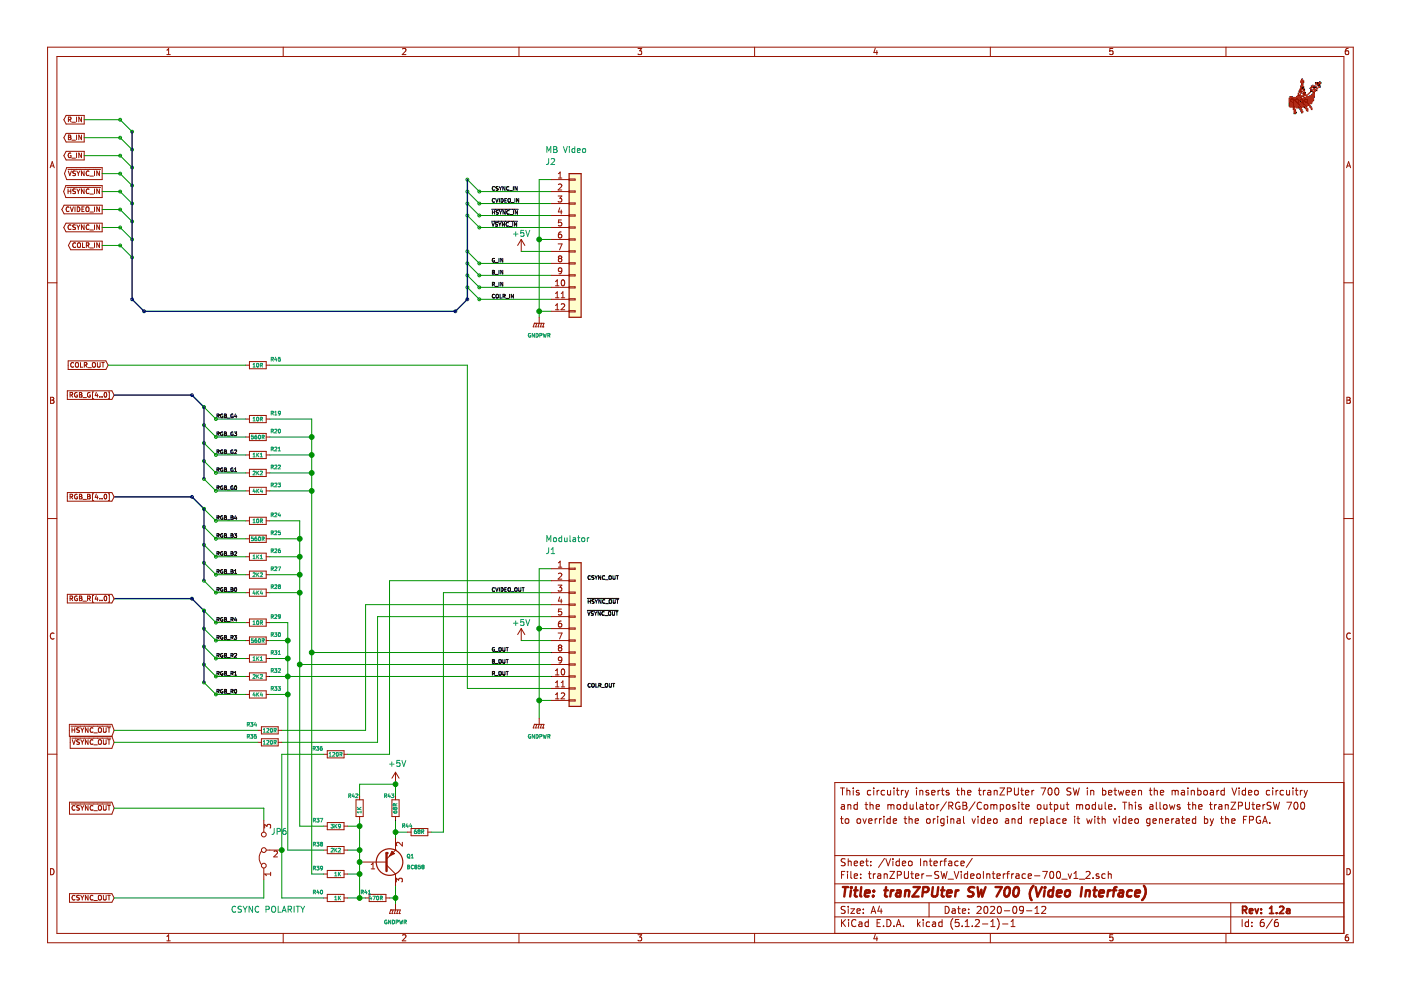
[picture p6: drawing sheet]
EESchema Schematic File Version 4
LIBS:tranZPUter-SW-700_v1_2-cache
EELAYER 29 0
EELAYER END
$Descr A4 11693 8268
encoding utf-8
Sheet 6 6
Title "tranZPUter SW 700 (Video Interface)"
Date "2020-09-12"
Rev "1.2a"
Comp ""
Comment1 ""
Comment2 "to override the original video and replace it with video generated by the FPGA."
Comment3 "and the modulator/RGB/Composite output module. This allows the tranZPUterSW 700"
Comment4 "This circuitry inserts the tranZPUter 700 SW in between the mainboard Video circuitry"
$EndDescr
Wire Wire Line
	4600 4750 4500 4750
Wire Wire Line
	4500 5250 4600 5250
Wire Wire Line
	4500 5250 4500 5850
Wire Wire Line
	4500 5850 4600 5850
Connection ~ 4500 5250
Wire Wire Line
	3900 5750 4600 5750
Text Label 4900 4850 0    31   ~ 0
CSYNC_OUT
$Comp
L power:+5V #PWR?
U 1 1
P 4350 5350
AR Path="/5FE5EB0D" Ref="#PWR?"  Part="1" 
AR Path="/64B13D23/64B16B2E/5FE5EB0D" Ref="#PWR?"  Part="1" 
AR Path="/6D0E6B67/5FE5EB0D" Ref="#PWR?"  Part="1" 
AR Path="/5FDC6CCC/5FE5EB0D" Ref="#PWR0129"  Part="1" 
AR Path="/60123EAA/5FE5EB0D" Ref="#PWR?"  Part="1" 
F 0 "#PWR0129" H 4350 5200 50  0001 C CNN
F 1 "+5V" H 4350 5500 50  0000 C CNN
F 2 "" H 4350 5350 50  0001 C CNN
F 3 "" H 4350 5350 50  0001 C CNN
	1    4350 5350
	1    0    0    -1  
$EndComp
Wire Wire Line
	4600 5350 4350 5350
Wire Wire Line
	4500 6000 4500 5850
Connection ~ 4500 5850
Entry Bus Bus
	1600 5000 1700 5100
Wire Bus Line
	950  5000 1600 5000
Wire Wire Line
	2400 5200 2400 5350
Connection ~ 2400 5500
Connection ~ 2400 5350
Entry Bus Bus
	1600 4150 1700 4250
Wire Bus Line
	950  4150 1600 4150
Wire Wire Line
	2500 5550 4600 5550
Text GLabel 950  6100 0    39   Input ~ 0
~HSYNC_OUT~
Text GLabel 950  6200 0    39   Input ~ 0
~VSYNC_OUT~
Wire Wire Line
	950  6100 2150 6100
Wire Wire Line
	950  6200 2150 6200
Wire Wire Line
	3000 7500 3050 7500
Wire Wire Line
	3300 6550 3300 6650
Wire Wire Line
	3000 6650 3000 6550
Wire Wire Line
	3000 6850 3000 6900
Wire Wire Line
	3300 7500 3250 7500
Wire Wire Line
	3300 7400 3300 7500
Wire Wire Line
	3300 6950 3300 7000
Wire Wire Line
	3300 6950 3400 6950
Connection ~ 3300 6950
Wire Wire Line
	3300 6850 3300 6950
Wire Wire Line
	2900 7100 3000 7100
Wire Wire Line
	3000 6900 2900 6900
Connection ~ 3000 6900
Connection ~ 3000 7500
Wire Wire Line
	3000 7500 3000 7300
Wire Wire Line
	2900 7500 3000 7500
Connection ~ 3000 7100
Wire Wire Line
	3000 7100 3000 6900
Wire Wire Line
	2900 7300 3000 7300
Connection ~ 3000 7300
$Comp
L Jumper:Jumper_3_Bridged12 JP?
U 1 1
P 2200 7100
AR Path="/689FAE6F/5FBFAA8E" Ref="JP?"  Part="1" 
AR Path="/6E14A406/5FBFAA8E" Ref="JP?"  Part="1" 
AR Path="/5FDC6CCC/5FBFAA8E" Ref="JP6"  Part="1" 
AR Path="/60123EAA/5FBFAA8E" Ref="JP?"  Part="1" 
F 0 "JP6" V 2350 6900 50  0000 L CNN
F 1 "CSYNC POLARITY" V 1700 6750 50  0000 L CNN
F 2 "Connector_PinHeader_2.00mm:PinHeader_1x03_P2.00mm_Vertical" H 2200 7100 50  0001 C CNN
F 3 "~" H 2200 7100 50  0001 C CNN
	1    2200 7100
	0    -1   -1   0   
$EndComp
Wire Wire Line
	2200 7350 2200 7500
Wire Wire Line
	2350 7100 2350 7500
Wire Wire Line
	2350 7500 2700 7500
Wire Wire Line
	3000 7100 3000 7200
Connection ~ 3000 7200
Wire Wire Line
	3000 7200 3000 7300
Wire Wire Line
	3300 7500 3300 7550
Connection ~ 3300 7500
Wire Wire Line
	2200 6750 2200 6850
Wire Wire Line
	3000 6550 3300 6550
Wire Wire Line
	3050 5050 3050 6100
Wire Wire Line
	3150 6200 3150 5150
Wire Wire Line
	3150 5150 4600 5150
Wire Wire Line
	2350 6100 3050 6100
Wire Wire Line
	2350 6200 3150 6200
$Comp
L Device:R_Small R?
U 1 1
P 3000 6750
AR Path="/5FBFA97A" Ref="R?"  Part="1" 
AR Path="/689FAE6F/5FBFA97A" Ref="R?"  Part="1" 
AR Path="/600002AE/5FBFA97A" Ref="R?"  Part="1" 
AR Path="/6E14A406/5FBFA97A" Ref="R?"  Part="1" 
AR Path="/5FDC6CCC/5FBFA97A" Ref="R42"  Part="1" 
AR Path="/60123EAA/5FBFA97A" Ref="R?"  Part="1" 
F 0 "R42" H 3100 6650 31  0000 R CNN
F 1 "1K" V 3000 6800 31  0000 R CNN
F 2 "Resistor_SMD:R_0805_2012Metric_Pad1.15x1.40mm_HandSolder" H 3000 6750 50  0001 C CNN
F 3 "~" H 3000 6750 50  0001 C CNN
	1    3000 6750
	-1   0    0    1   
$EndComp
$Comp
L Device:R_Small R?
U 1 1
P 3300 6750
AR Path="/5FBFA980" Ref="R?"  Part="1" 
AR Path="/689FAE6F/5FBFA980" Ref="R?"  Part="1" 
AR Path="/600002AE/5FBFA980" Ref="R?"  Part="1" 
AR Path="/6E14A406/5FBFA980" Ref="R?"  Part="1" 
AR Path="/5FDC6CCC/5FBFA980" Ref="R43"  Part="1" 
AR Path="/60123EAA/5FBFA980" Ref="R?"  Part="1" 
F 0 "R43" H 3400 6650 31  0000 R CNN
F 1 "68R" V 3300 6800 31  0000 R CNN
F 2 "Resistor_SMD:R_0805_2012Metric_Pad1.15x1.40mm_HandSolder" H 3300 6750 50  0001 C CNN
F 3 "~" H 3300 6750 50  0001 C CNN
	1    3300 6750
	-1   0    0    1   
$EndComp
$Comp
L Device:R_Small R?
U 1 1
P 3500 6950
AR Path="/5FBFA96E" Ref="R?"  Part="1" 
AR Path="/689FAE6F/5FBFA96E" Ref="R?"  Part="1" 
AR Path="/600002AE/5FBFA96E" Ref="R?"  Part="1" 
AR Path="/6E14A406/5FBFA96E" Ref="R?"  Part="1" 
AR Path="/5FDC6CCC/5FBFA96E" Ref="R44"  Part="1" 
AR Path="/60123EAA/5FBFA96E" Ref="R?"  Part="1" 
F 0 "R44" V 3550 7100 31  0000 R CNN
F 1 "68R" V 3500 7000 31  0000 R CNN
F 2 "Resistor_SMD:R_0805_2012Metric_Pad1.15x1.40mm_HandSolder" H 3500 6950 50  0001 C CNN
F 3 "~" H 3500 6950 50  0001 C CNN
	1    3500 6950
	0    -1   -1   0   
$EndComp
$Comp
L Device:R_Small R?
U 1 1
P 3150 7500
AR Path="/5FBFA974" Ref="R?"  Part="1" 
AR Path="/689FAE6F/5FBFA974" Ref="R?"  Part="1" 
AR Path="/600002AE/5FBFA974" Ref="R?"  Part="1" 
AR Path="/6E14A406/5FBFA974" Ref="R?"  Part="1" 
AR Path="/5FDC6CCC/5FBFA974" Ref="R41"  Part="1" 
AR Path="/60123EAA/5FBFA974" Ref="R?"  Part="1" 
F 0 "R41" V 3100 7450 31  0000 R CNN
F 1 "470R" V 3150 7550 31  0000 R CNN
F 2 "Resistor_SMD:R_0805_2012Metric_Pad1.15x1.40mm_HandSolder" H 3150 7500 50  0001 C CNN
F 3 "~" H 3150 7500 50  0001 C CNN
	1    3150 7500
	0    1    1    0   
$EndComp
$Comp
L Device:R_Small R?
U 1 1
P 2800 7500
AR Path="/5FBFAA76" Ref="R?"  Part="1" 
AR Path="/689FAE6F/5FBFAA76" Ref="R?"  Part="1" 
AR Path="/600002AE/5FBFAA76" Ref="R?"  Part="1" 
AR Path="/6E14A406/5FBFAA76" Ref="R?"  Part="1" 
AR Path="/5FDC6CCC/5FBFAA76" Ref="R40"  Part="1" 
AR Path="/60123EAA/5FBFAA76" Ref="R?"  Part="1" 
F 0 "R40" V 2750 7400 31  0000 R CNN
F 1 "1K" V 2800 7550 31  0000 R CNN
F 2 "Resistor_SMD:R_0805_2012Metric_Pad1.15x1.40mm_HandSolder" H 2800 7500 50  0001 C CNN
F 3 "~" H 2800 7500 50  0001 C CNN
	1    2800 7500
	0    1    1    0   
$EndComp
$Comp
L Device:R_Small R?
U 1 1
P 2800 7300
AR Path="/5FBFA995" Ref="R?"  Part="1" 
AR Path="/689FAE6F/5FBFA995" Ref="R?"  Part="1" 
AR Path="/600002AE/5FBFA995" Ref="R?"  Part="1" 
AR Path="/6E14A406/5FBFA995" Ref="R?"  Part="1" 
AR Path="/5FDC6CCC/5FBFA995" Ref="R39"  Part="1" 
AR Path="/60123EAA/5FBFA995" Ref="R?"  Part="1" 
F 0 "R39" V 2750 7200 31  0000 R CNN
F 1 "1K" V 2800 7350 31  0000 R CNN
F 2 "Resistor_SMD:R_0805_2012Metric_Pad1.15x1.40mm_HandSolder" H 2800 7300 50  0001 C CNN
F 3 "~" H 2800 7300 50  0001 C CNN
	1    2800 7300
	0    1    1    0   
$EndComp
$Comp
L Device:R_Small R?
U 1 1
P 2800 7100
AR Path="/5FBFA9A1" Ref="R?"  Part="1" 
AR Path="/689FAE6F/5FBFA9A1" Ref="R?"  Part="1" 
AR Path="/600002AE/5FBFA9A1" Ref="R?"  Part="1" 
AR Path="/6E14A406/5FBFA9A1" Ref="R?"  Part="1" 
AR Path="/5FDC6CCC/5FBFA9A1" Ref="R38"  Part="1" 
AR Path="/60123EAA/5FBFA9A1" Ref="R?"  Part="1" 
F 0 "R38" V 2750 7000 31  0000 R CNN
F 1 "2K2" V 2800 7150 31  0000 R CNN
F 2 "Resistor_SMD:R_0805_2012Metric_Pad1.15x1.40mm_HandSolder" H 2800 7100 50  0001 C CNN
F 3 "~" H 2800 7100 50  0001 C CNN
	1    2800 7100
	0    1    1    0   
$EndComp
$Comp
L Device:R_Small R?
U 1 1
P 2800 6900
AR Path="/5FBFA99B" Ref="R?"  Part="1" 
AR Path="/689FAE6F/5FBFA99B" Ref="R?"  Part="1" 
AR Path="/600002AE/5FBFA99B" Ref="R?"  Part="1" 
AR Path="/6E14A406/5FBFA99B" Ref="R?"  Part="1" 
AR Path="/5FDC6CCC/5FBFA99B" Ref="R37"  Part="1" 
AR Path="/60123EAA/5FBFA99B" Ref="R?"  Part="1" 
F 0 "R37" V 2750 6800 31  0000 R CNN
F 1 "3K9" V 2800 6950 31  0000 R CNN
F 2 "Resistor_SMD:R_0805_2012Metric_Pad1.15x1.40mm_HandSolder" H 2800 6900 50  0001 C CNN
F 3 "~" H 2800 6900 50  0001 C CNN
	1    2800 6900
	0    1    1    0   
$EndComp
$Comp
L Transistor_BJT:BC858 Q1
U 1 1
P 3200 7200
AR Path="/5FDC6CCC/5F4BAFA7" Ref="Q1"  Part="1" 
AR Path="/60123EAA/5F4BAFA7" Ref="Q?"  Part="1" 
F 0 "Q1" H 3391 7154 31  0000 L CNN
F 1 "BC858" H 3391 7245 31  0000 L CNN
F 2 "Package_TO_SOT_SMD:SOT-23" H 3400 7125 50  0001 L CIN
F 3 "http://www.fairchildsemi.com/ds/BC/BC856.pdf" H 3200 7200 50  0001 L CNN
	1    3200 7200
	1    0    0    1   
$EndComp
Wire Wire Line
	2400 7100 2700 7100
Wire Wire Line
	2500 5550 2500 6900
Wire Wire Line
	2500 6900 2700 6900
Connection ~ 2500 5550
Wire Wire Line
	2600 5450 2600 7300
Wire Wire Line
	2600 7300 2700 7300
$Comp
L Device:R_Small R?
U 1 1
P 2250 6200
AR Path="/5FBFAA33" Ref="R?"  Part="1" 
AR Path="/689FAE6F/5FBFAA33" Ref="R?"  Part="1" 
AR Path="/600002AE/5FBFAA33" Ref="R?"  Part="1" 
AR Path="/6E14A406/5FBFAA33" Ref="R?"  Part="1" 
AR Path="/5FDC6CCC/5FBFAA33" Ref="R35"  Part="1" 
AR Path="/60123EAA/5FBFAA33" Ref="R?"  Part="1" 
F 0 "R35" V 2200 6050 31  0000 C CNN
F 1 "120R" V 2250 6200 31  0000 C CNN
F 2 "Resistor_SMD:R_0805_2012Metric_Pad1.15x1.40mm_HandSolder" H 2250 6200 50  0001 C CNN
F 3 "~" H 2250 6200 50  0001 C CNN
	1    2250 6200
	0    1    1    0   
$EndComp
$Comp
L Device:R_Small R?
U 1 1
P 2250 6100
AR Path="/5FBFAA2D" Ref="R?"  Part="1" 
AR Path="/689FAE6F/5FBFAA2D" Ref="R?"  Part="1" 
AR Path="/600002AE/5FBFAA2D" Ref="R?"  Part="1" 
AR Path="/6E14A406/5FBFAA2D" Ref="R?"  Part="1" 
AR Path="/5FDC6CCC/5FBFAA2D" Ref="R34"  Part="1" 
AR Path="/60123EAA/5FBFAA2D" Ref="R?"  Part="1" 
F 0 "R34" V 2200 5950 31  0000 C CNN
F 1 "120R" V 2250 6100 31  0000 C CNN
F 2 "Resistor_SMD:R_0805_2012Metric_Pad1.15x1.40mm_HandSolder" H 2250 6100 50  0001 C CNN
F 3 "~" H 2250 6100 50  0001 C CNN
	1    2250 6100
	0    1    1    0   
$EndComp
Wire Wire Line
	3700 6950 3700 4950
Wire Wire Line
	3600 6950 3700 6950
Wire Wire Line
	3700 4950 4600 4950
$Comp
L power:+5V #PWR?
U 1 1
P 3300 6550
AR Path="/611A5CBD" Ref="#PWR?"  Part="1" 
AR Path="/689FAE6F/611A5CBD" Ref="#PWR?"  Part="1" 
AR Path="/600002AE/611A5CBD" Ref="#PWR?"  Part="1" 
AR Path="/6E14A406/611A5CBD" Ref="#PWR?"  Part="1" 
AR Path="/5FDC6CCC/611A5CBD" Ref="#PWR0130"  Part="1" 
AR Path="/60123EAA/611A5CBD" Ref="#PWR?"  Part="1" 
F 0 "#PWR0130" H 3300 6400 50  0001 C CNN
F 1 "+5V" H 3315 6723 50  0000 C CNN
F 2 "" H 3300 6550 50  0001 C CNN
F 3 "" H 3300 6550 50  0001 C CNN
	1    3300 6550
	1    0    0    -1  
$EndComp
Connection ~ 3300 6550
Wire Wire Line
	2350 7100 2350 6300
Wire Wire Line
	3250 6300 3250 4850
Wire Wire Line
	3250 4850 4600 4850
Connection ~ 2350 7100
Entry Bus Bus
	3800 2600 3900 2500
Entry Wire Line
	3900 1500 4000 1600
Entry Wire Line
	3900 1600 4000 1700
Entry Wire Line
	3900 1700 4000 1800
Entry Wire Line
	3900 1800 4000 1900
Entry Wire Line
	3900 2100 4000 2200
Entry Wire Line
	3900 2200 4000 2300
Entry Wire Line
	3900 2300 4000 2400
Entry Wire Line
	3900 2400 4000 2500
Wire Wire Line
	4600 1500 4500 1500
Wire Wire Line
	4500 1500 4500 2000
Wire Wire Line
	4500 2000 4600 2000
Wire Wire Line
	4500 2000 4500 2600
Wire Wire Line
	4500 2600 4600 2600
Connection ~ 4500 2000
Wire Wire Line
	4000 1600 4600 1600
Wire Wire Line
	4000 1700 4600 1700
Wire Wire Line
	4000 1800 4600 1800
Wire Wire Line
	4000 1900 4600 1900
Wire Wire Line
	4000 2200 4600 2200
Wire Wire Line
	4000 2300 4600 2300
Wire Wire Line
	4000 2400 4600 2400
Wire Wire Line
	4000 2500 4600 2500
Text Label 4100 2500 0    31   ~ 0
COLR_IN
Text Label 4100 2400 0    31   ~ 0
R_IN
Text Label 4100 2300 0    31   ~ 0
B_IN
Text Label 4100 2200 0    31   ~ 0
G_IN
Text Label 4100 1900 0    31   ~ 0
~VSYNC_IN~
Text Label 4100 1800 0    31   ~ 0
~HSYNC_IN~
Text Label 4100 1700 0    31   ~ 0
CVIDEO_IN
Text Label 4100 1600 0    31   ~ 0
CSYNC_IN
$Comp
L power:+5V #PWR?
U 1 1
P 4350 2100
AR Path="/5FE5EB14" Ref="#PWR?"  Part="1" 
AR Path="/64B13D23/64B16B2E/5FE5EB14" Ref="#PWR?"  Part="1" 
AR Path="/6D0E6B67/5FE5EB14" Ref="#PWR?"  Part="1" 
AR Path="/5FDC6CCC/5FE5EB14" Ref="#PWR0134"  Part="1" 
AR Path="/60123EAA/5FE5EB14" Ref="#PWR?"  Part="1" 
F 0 "#PWR0134" H 4350 1950 50  0001 C CNN
F 1 "+5V" H 4350 2250 50  0000 C CNN
F 2 "" H 4350 2100 50  0001 C CNN
F 3 "" H 4350 2100 50  0001 C CNN
	1    4350 2100
	1    0    0    -1  
$EndComp
Wire Wire Line
	4600 2100 4350 2100
Wire Wire Line
	4500 2600 4500 2650
Connection ~ 4500 2600
$Comp
L power:GNDPWR #PWR?
U 1 1
P 4500 6000
AR Path="/5FBFA9AD" Ref="#PWR?"  Part="1" 
AR Path="/689FAE6F/5FBFA9AD" Ref="#PWR?"  Part="1" 
AR Path="/600002AE/5FBFA9AD" Ref="#PWR?"  Part="1" 
AR Path="/6E14A406/5FBFA9AD" Ref="#PWR?"  Part="1" 
AR Path="/5FDC6CCC/5FBFA9AD" Ref="#PWR0135"  Part="1" 
AR Path="/60123EAA/5FBFA9AD" Ref="#PWR?"  Part="1" 
F 0 "#PWR0135" H 4500 5800 50  0001 C CNN
F 1 "GNDPWR" H 4500 5850 31  0000 C CNN
F 2 "" H 4500 5950 50  0001 C CNN
F 3 "" H 4500 5950 50  0001 C CNN
	1    4500 6000
	1    0    0    -1  
$EndComp
$Comp
L power:GNDPWR #PWR?
U 1 1
P 4500 2650
AR Path="/5FE5EB07" Ref="#PWR?"  Part="1" 
AR Path="/64B13D23/64B16B2E/5FE5EB07" Ref="#PWR?"  Part="1" 
AR Path="/6D0E6B67/5FE5EB07" Ref="#PWR?"  Part="1" 
AR Path="/5FDC6CCC/5FE5EB07" Ref="#PWR0136"  Part="1" 
AR Path="/60123EAA/5FE5EB07" Ref="#PWR?"  Part="1" 
F 0 "#PWR0136" H 4500 2450 50  0001 C CNN
F 1 "GNDPWR" H 4500 2500 31  0000 C CNN
F 2 "" H 4500 2600 50  0001 C CNN
F 3 "" H 4500 2600 50  0001 C CNN
	1    4500 2650
	1    0    0    -1  
$EndComp
$Comp
L power:GNDPWR #PWR?
U 1 1
P 3300 7550
AR Path="/5F4D7BD1" Ref="#PWR?"  Part="1" 
AR Path="/689FAE6F/5F4D7BD1" Ref="#PWR?"  Part="1" 
AR Path="/600002AE/5F4D7BD1" Ref="#PWR?"  Part="1" 
AR Path="/6E14A406/5F4D7BD1" Ref="#PWR?"  Part="1" 
AR Path="/5FDC6CCC/5F4D7BD1" Ref="#PWR0137"  Part="1" 
AR Path="/60123EAA/5F4D7BD1" Ref="#PWR?"  Part="1" 
F 0 "#PWR0137" H 3300 7350 50  0001 C CNN
F 1 "GNDPWR" H 3300 7400 31  0000 C CNN
F 2 "" H 3300 7500 50  0001 C CNN
F 3 "" H 3300 7500 50  0001 C CNN
	1    3300 7550
	1    0    0    -1  
$EndComp
Text GLabel 850  1900 0    39   Output ~ 0
CSYNC_IN
Text GLabel 850  1750 0    39   Output ~ 0
CVIDEO_IN
Text GLabel 850  1600 0    39   Output ~ 0
~HSYNC_IN~
Text GLabel 850  1450 0    39   Output ~ 0
~VSYNC_IN~
Text GLabel 700  1300 0    39   Output ~ 0
G_IN
Text GLabel 700  1150 0    39   Output ~ 0
B_IN
Text GLabel 700  1000 0    39   Output ~ 0
R_IN
Text GLabel 850  2050 0    39   Output ~ 0
COLR_IN
Wire Wire Line
	850  2050 1000 2050
Wire Wire Line
	850  1900 1000 1900
Wire Wire Line
	850  1750 1000 1750
Wire Wire Line
	850  1600 1000 1600
Wire Wire Line
	850  1450 1000 1450
Wire Wire Line
	700  1300 1000 1300
Wire Wire Line
	700  1150 1000 1150
Wire Wire Line
	700  1000 1000 1000
Entry Wire Line
	1000 1000 1100 1100
Entry Wire Line
	1000 1150 1100 1250
Entry Wire Line
	1000 1300 1100 1400
Entry Wire Line
	1000 1450 1100 1550
Entry Wire Line
	1000 1600 1100 1700
Entry Wire Line
	1000 1750 1100 1850
Entry Wire Line
	1000 1900 1100 2000
Entry Wire Line
	1000 2050 1100 2150
Entry Bus Bus
	1100 2500 1200 2600
Wire Bus Line
	1200 2600 3800 2600
Text GLabel 950  5000 0    39   Input ~ 0
RGB_R[4..0]
Text GLabel 950  4150 0    39   Input ~ 0
RGB_B[4..0]
Text GLabel 950  6750 0    39   Input ~ 0
~CSYNC_OUT~
Text GLabel 950  7500 0    39   Input ~ 0
CSYNC_OUT
Wire Wire Line
	950  6750 2200 6750
Wire Wire Line
	950  7500 2200 7500
$Comp
L Device:R_Small R?
U 1 1
P 2800 6300
AR Path="/6234E560" Ref="R?"  Part="1" 
AR Path="/689FAE6F/6234E560" Ref="R?"  Part="1" 
AR Path="/600002AE/6234E560" Ref="R?"  Part="1" 
AR Path="/6E14A406/6234E560" Ref="R?"  Part="1" 
AR Path="/5FDC6CCC/6234E560" Ref="R36"  Part="1" 
AR Path="/60123EAA/6234E560" Ref="R?"  Part="1" 
F 0 "R36" V 2750 6150 31  0000 C CNN
F 1 "120R" V 2800 6300 31  0000 C CNN
F 2 "Resistor_SMD:R_0805_2012Metric_Pad1.15x1.40mm_HandSolder" H 2800 6300 50  0001 C CNN
F 3 "~" H 2800 6300 50  0001 C CNN
	1    2800 6300
	0    1    1    0   
$EndComp
Wire Wire Line
	2900 6300 3250 6300
Wire Wire Line
	2350 6300 2700 6300
$Comp
L Connector_Generic:Conn_01x12 J?
U 1 1
P 4800 5250
AR Path="/60123D1C/64EEF9D5" Ref="J?"  Part="1" 
AR Path="/6D0E6B67/64EEF9D5" Ref="J?"  Part="1" 
AR Path="/5FDC6CCC/64EEF9D5" Ref="J1"  Part="1" 
AR Path="/60123EAA/64EEF9D5" Ref="J?"  Part="1" 
F 0 "J1" H 4550 5900 50  0000 L CNN
F 1 "Modulator" H 4550 6000 50  0000 L CNN
F 2 "Connector_PinHeader_2.54mm:PinHeader_1x12_P2.54mm_Vertical" H 4800 5250 50  0001 C CNN
F 3 "~" H 4800 5250 50  0001 C CNN
	1    4800 5250
	1    0    0    -1  
$EndComp
$Comp
L Connector_Generic:Conn_01x12 J?
U 1 1
P 4800 2000
AR Path="/60123D1C/64EEF9DB" Ref="J?"  Part="1" 
AR Path="/6D0E6B67/64EEF9DB" Ref="J?"  Part="1" 
AR Path="/5FDC6CCC/64EEF9DB" Ref="J2"  Part="1" 
AR Path="/60123EAA/64EEF9DB" Ref="J?"  Part="1" 
F 0 "J2" H 4550 2650 50  0000 L CNN
F 1 "MB Video" H 4550 2750 50  0000 L CNN
F 2 "Connector_PinHeader_2.54mm:PinHeader_1x12_P2.54mm_Vertical" H 4800 2000 50  0001 C CNN
F 3 "~" H 4800 2000 50  0001 C CNN
	1    4800 2000
	1    0    0    -1  
$EndComp
Text GLabel 950  3300 0    39   Input ~ 0
RGB_G[4..0]
Wire Bus Line
	950  3300 1600 3300
Entry Bus Bus
	1600 3300 1700 3400
Text GLabel 900  3050 0    39   Input ~ 0
COLR_OUT
Connection ~ 2400 5650
Wire Wire Line
	2400 5500 2400 5650
$Comp
L Device:R_Small R?
U 1 1
P 2150 5800
AR Path="/5FBFA9D9" Ref="R?"  Part="1" 
AR Path="/689FAE6F/5FBFA9D9" Ref="R?"  Part="1" 
AR Path="/600002AE/5FBFA9D9" Ref="R?"  Part="1" 
AR Path="/6E14A406/5FBFA9D9" Ref="R?"  Part="1" 
AR Path="/5FDC6CCC/5FBFA9D9" Ref="R33"  Part="1" 
AR Path="/60123EAA/5FBFA9D9" Ref="R?"  Part="1" 
F 0 "R33" V 2100 5950 31  0000 C CNN
F 1 "4K4" V 2150 5800 31  0000 C CNN
F 2 "Resistor_SMD:R_0805_2012Metric_Pad1.15x1.40mm_HandSolder" H 2150 5800 50  0001 C CNN
F 3 "~" H 2150 5800 50  0001 C CNN
	1    2150 5800
	0    1    1    0   
$EndComp
$Comp
L Device:R_Small R?
U 1 1
P 2150 5650
AR Path="/5FBFA9CD" Ref="R?"  Part="1" 
AR Path="/689FAE6F/5FBFA9CD" Ref="R?"  Part="1" 
AR Path="/600002AE/5FBFA9CD" Ref="R?"  Part="1" 
AR Path="/6E14A406/5FBFA9CD" Ref="R?"  Part="1" 
AR Path="/5FDC6CCC/5FBFA9CD" Ref="R32"  Part="1" 
AR Path="/60123EAA/5FBFA9CD" Ref="R?"  Part="1" 
F 0 "R32" V 2100 5800 31  0000 C CNN
F 1 "2K2" V 2150 5650 31  0000 C CNN
F 2 "Resistor_SMD:R_0805_2012Metric_Pad1.15x1.40mm_HandSolder" H 2150 5650 50  0001 C CNN
F 3 "~" H 2150 5650 50  0001 C CNN
	1    2150 5650
	0    1    1    0   
$EndComp
$Comp
L Device:R_Small R?
U 1 1
P 2150 5500
AR Path="/5FBFA9D3" Ref="R?"  Part="1" 
AR Path="/689FAE6F/5FBFA9D3" Ref="R?"  Part="1" 
AR Path="/600002AE/5FBFA9D3" Ref="R?"  Part="1" 
AR Path="/6E14A406/5FBFA9D3" Ref="R?"  Part="1" 
AR Path="/5FDC6CCC/5FBFA9D3" Ref="R31"  Part="1" 
AR Path="/60123EAA/5FBFA9D3" Ref="R?"  Part="1" 
F 0 "R31" V 2100 5650 31  0000 C CNN
F 1 "1K1" V 2150 5500 31  0000 C CNN
F 2 "Resistor_SMD:R_0805_2012Metric_Pad1.15x1.40mm_HandSolder" H 2150 5500 50  0001 C CNN
F 3 "~" H 2150 5500 50  0001 C CNN
	1    2150 5500
	0    1    1    0   
$EndComp
$Comp
L Device:R_Small R?
U 1 1
P 2150 5350
AR Path="/5FBFA9C7" Ref="R?"  Part="1" 
AR Path="/689FAE6F/5FBFA9C7" Ref="R?"  Part="1" 
AR Path="/600002AE/5FBFA9C7" Ref="R?"  Part="1" 
AR Path="/6E14A406/5FBFA9C7" Ref="R?"  Part="1" 
AR Path="/5FDC6CCC/5FBFA9C7" Ref="R30"  Part="1" 
AR Path="/60123EAA/5FBFA9C7" Ref="R?"  Part="1" 
F 0 "R30" V 2100 5500 31  0000 C CNN
F 1 "560R" V 2150 5350 31  0000 C CNN
F 2 "Resistor_SMD:R_0805_2012Metric_Pad1.15x1.40mm_HandSolder" H 2150 5350 50  0001 C CNN
F 3 "~" H 2150 5350 50  0001 C CNN
	1    2150 5350
	0    1    1    0   
$EndComp
Wire Wire Line
	1800 5350 2050 5350
Wire Wire Line
	2250 5500 2400 5500
Wire Wire Line
	2250 5650 2400 5650
Wire Wire Line
	2400 5800 2250 5800
Wire Wire Line
	2250 5350 2400 5350
Text Label 1800 5800 0    31   ~ 0
RGB_R0
Text Label 1800 5650 0    31   ~ 0
RGB_R1
Text Label 1800 5500 0    31   ~ 0
RGB_R2
Text Label 1800 5350 0    31   ~ 0
RGB_R3
Wire Wire Line
	1800 5800 2050 5800
Wire Wire Line
	1800 5650 2050 5650
Wire Wire Line
	1800 5500 2050 5500
Entry Wire Line
	1700 5700 1800 5800
Entry Wire Line
	1700 5550 1800 5650
Entry Wire Line
	1700 5400 1800 5500
Entry Wire Line
	1700 5250 1800 5350
$Comp
L Device:R_Small R?
U 1 1
P 2150 4950
AR Path="/5FBFAA1C" Ref="R?"  Part="1" 
AR Path="/689FAE6F/5FBFAA1C" Ref="R?"  Part="1" 
AR Path="/600002AE/5FBFAA1C" Ref="R?"  Part="1" 
AR Path="/6E14A406/5FBFAA1C" Ref="R?"  Part="1" 
AR Path="/5FDC6CCC/5FBFAA1C" Ref="R28"  Part="1" 
AR Path="/60123EAA/5FBFAA1C" Ref="R?"  Part="1" 
F 0 "R28" V 2100 5100 31  0000 C CNN
F 1 "4K4" V 2150 4950 31  0000 C CNN
F 2 "Resistor_SMD:R_0805_2012Metric_Pad1.15x1.40mm_HandSolder" H 2150 4950 50  0001 C CNN
F 3 "~" H 2150 4950 50  0001 C CNN
	1    2150 4950
	0    1    1    0   
$EndComp
$Comp
L Device:R_Small R?
U 1 1
P 2150 4800
AR Path="/5FBFAA10" Ref="R?"  Part="1" 
AR Path="/689FAE6F/5FBFAA10" Ref="R?"  Part="1" 
AR Path="/600002AE/5FBFAA10" Ref="R?"  Part="1" 
AR Path="/6E14A406/5FBFAA10" Ref="R?"  Part="1" 
AR Path="/5FDC6CCC/5FBFAA10" Ref="R27"  Part="1" 
AR Path="/60123EAA/5FBFAA10" Ref="R?"  Part="1" 
F 0 "R27" V 2100 4950 31  0000 C CNN
F 1 "2K2" V 2150 4800 31  0000 C CNN
F 2 "Resistor_SMD:R_0805_2012Metric_Pad1.15x1.40mm_HandSolder" H 2150 4800 50  0001 C CNN
F 3 "~" H 2150 4800 50  0001 C CNN
	1    2150 4800
	0    1    1    0   
$EndComp
$Comp
L Device:R_Small R?
U 1 1
P 2150 4650
AR Path="/5FBFAA16" Ref="R?"  Part="1" 
AR Path="/689FAE6F/5FBFAA16" Ref="R?"  Part="1" 
AR Path="/600002AE/5FBFAA16" Ref="R?"  Part="1" 
AR Path="/6E14A406/5FBFAA16" Ref="R?"  Part="1" 
AR Path="/5FDC6CCC/5FBFAA16" Ref="R26"  Part="1" 
AR Path="/60123EAA/5FBFAA16" Ref="R?"  Part="1" 
F 0 "R26" V 2100 4800 31  0000 C CNN
F 1 "1K1" V 2150 4650 31  0000 C CNN
F 2 "Resistor_SMD:R_0805_2012Metric_Pad1.15x1.40mm_HandSolder" H 2150 4650 50  0001 C CNN
F 3 "~" H 2150 4650 50  0001 C CNN
	1    2150 4650
	0    1    1    0   
$EndComp
$Comp
L Device:R_Small R?
U 1 1
P 2150 4500
AR Path="/5FBFAA0A" Ref="R?"  Part="1" 
AR Path="/689FAE6F/5FBFAA0A" Ref="R?"  Part="1" 
AR Path="/600002AE/5FBFAA0A" Ref="R?"  Part="1" 
AR Path="/6E14A406/5FBFAA0A" Ref="R?"  Part="1" 
AR Path="/5FDC6CCC/5FBFAA0A" Ref="R25"  Part="1" 
AR Path="/60123EAA/5FBFAA0A" Ref="R?"  Part="1" 
F 0 "R25" V 2100 4650 31  0000 C CNN
F 1 "560R" V 2150 4500 31  0000 C CNN
F 2 "Resistor_SMD:R_0805_2012Metric_Pad1.15x1.40mm_HandSolder" H 2150 4500 50  0001 C CNN
F 3 "~" H 2150 4500 50  0001 C CNN
	1    2150 4500
	0    1    1    0   
$EndComp
Wire Wire Line
	1800 4950 2050 4950
Wire Wire Line
	1800 4650 2050 4650
Text Label 1800 4950 0    31   ~ 0
RGB_B0
Text Label 1800 4800 0    31   ~ 0
RGB_B1
Text Label 1800 4650 0    31   ~ 0
RGB_B2
Text Label 1800 4500 0    31   ~ 0
RGB_B3
Wire Wire Line
	1800 4800 2050 4800
Wire Wire Line
	1800 4500 2050 4500
Entry Wire Line
	1700 4850 1800 4950
Entry Wire Line
	1700 4700 1800 4800
Entry Wire Line
	1700 4550 1800 4650
Entry Wire Line
	1700 4400 1800 4500
$Comp
L Device:R_Small R?
U 1 1
P 2150 4100
AR Path="/5FBFA9FB" Ref="R?"  Part="1" 
AR Path="/689FAE6F/5FBFA9FB" Ref="R?"  Part="1" 
AR Path="/600002AE/5FBFA9FB" Ref="R?"  Part="1" 
AR Path="/6E14A406/5FBFA9FB" Ref="R?"  Part="1" 
AR Path="/5FDC6CCC/5FBFA9FB" Ref="R23"  Part="1" 
AR Path="/60123EAA/5FBFA9FB" Ref="R?"  Part="1" 
F 0 "R23" V 2100 4250 31  0000 C CNN
F 1 "4K4" V 2150 4100 31  0000 C CNN
F 2 "Resistor_SMD:R_0805_2012Metric_Pad1.15x1.40mm_HandSolder" H 2150 4100 50  0001 C CNN
F 3 "~" H 2150 4100 50  0001 C CNN
	1    2150 4100
	0    1    1    0   
$EndComp
$Comp
L Device:R_Small R?
U 1 1
P 2150 3950
AR Path="/5FBFA9EF" Ref="R?"  Part="1" 
AR Path="/689FAE6F/5FBFA9EF" Ref="R?"  Part="1" 
AR Path="/600002AE/5FBFA9EF" Ref="R?"  Part="1" 
AR Path="/6E14A406/5FBFA9EF" Ref="R?"  Part="1" 
AR Path="/5FDC6CCC/5FBFA9EF" Ref="R22"  Part="1" 
AR Path="/60123EAA/5FBFA9EF" Ref="R?"  Part="1" 
F 0 "R22" V 2100 4100 31  0000 C CNN
F 1 "2K2" V 2150 3950 31  0000 C CNN
F 2 "Resistor_SMD:R_0805_2012Metric_Pad1.15x1.40mm_HandSolder" H 2150 3950 50  0001 C CNN
F 3 "~" H 2150 3950 50  0001 C CNN
	1    2150 3950
	0    1    1    0   
$EndComp
$Comp
L Device:R_Small R?
U 1 1
P 2150 3800
AR Path="/5FBFA9F5" Ref="R?"  Part="1" 
AR Path="/689FAE6F/5FBFA9F5" Ref="R?"  Part="1" 
AR Path="/600002AE/5FBFA9F5" Ref="R?"  Part="1" 
AR Path="/6E14A406/5FBFA9F5" Ref="R?"  Part="1" 
AR Path="/5FDC6CCC/5FBFA9F5" Ref="R21"  Part="1" 
AR Path="/60123EAA/5FBFA9F5" Ref="R?"  Part="1" 
F 0 "R21" V 2100 3950 31  0000 C CNN
F 1 "1K1" V 2150 3800 31  0000 C CNN
F 2 "Resistor_SMD:R_0805_2012Metric_Pad1.15x1.40mm_HandSolder" H 2150 3800 50  0001 C CNN
F 3 "~" H 2150 3800 50  0001 C CNN
	1    2150 3800
	0    1    1    0   
$EndComp
$Comp
L Device:R_Small R?
U 1 1
P 2150 3650
AR Path="/5FBFA9E9" Ref="R?"  Part="1" 
AR Path="/689FAE6F/5FBFA9E9" Ref="R?"  Part="1" 
AR Path="/600002AE/5FBFA9E9" Ref="R?"  Part="1" 
AR Path="/6E14A406/5FBFA9E9" Ref="R?"  Part="1" 
AR Path="/5FDC6CCC/5FBFA9E9" Ref="R20"  Part="1" 
AR Path="/60123EAA/5FBFA9E9" Ref="R?"  Part="1" 
F 0 "R20" V 2100 3800 31  0000 C CNN
F 1 "560R" V 2150 3650 31  0000 C CNN
F 2 "Resistor_SMD:R_0805_2012Metric_Pad1.15x1.40mm_HandSolder" H 2150 3650 50  0001 C CNN
F 3 "~" H 2150 3650 50  0001 C CNN
	1    2150 3650
	0    1    1    0   
$EndComp
Text Label 1800 4100 0    31   ~ 0
RGB_G0
Text Label 1800 3950 0    31   ~ 0
RGB_G1
Text Label 1800 3800 0    31   ~ 0
RGB_G2
Text Label 1800 3650 0    31   ~ 0
RGB_G3
Wire Wire Line
	1800 4100 2050 4100
Wire Wire Line
	1800 3950 2050 3950
Wire Wire Line
	1800 3800 2050 3800
Wire Wire Line
	1800 3650 2050 3650
Entry Wire Line
	1700 4000 1800 4100
Entry Wire Line
	1700 3850 1800 3950
Entry Wire Line
	1700 3700 1800 3800
Entry Wire Line
	1700 3550 1800 3650
Entry Wire Line
	1700 3400 1800 3500
Wire Wire Line
	1800 3500 2050 3500
Text Label 1800 3500 0    31   ~ 0
RGB_G4
$Comp
L Device:R_Small R?
U 1 1
P 2150 3500
AR Path="/62409B00" Ref="R?"  Part="1" 
AR Path="/689FAE6F/62409B00" Ref="R?"  Part="1" 
AR Path="/600002AE/62409B00" Ref="R?"  Part="1" 
AR Path="/6E14A406/62409B00" Ref="R?"  Part="1" 
AR Path="/5FDC6CCC/62409B00" Ref="R19"  Part="1" 
AR Path="/60123EAA/62409B00" Ref="R?"  Part="1" 
F 0 "R19" V 2100 3650 31  0000 C CNN
F 1 "10R" V 2150 3500 31  0000 C CNN
F 2 "Resistor_SMD:R_0805_2012Metric_Pad1.15x1.40mm_HandSolder" H 2150 3500 50  0001 C CNN
F 3 "~" H 2150 3500 50  0001 C CNN
	1    2150 3500
	0    1    1    0   
$EndComp
Entry Wire Line
	1700 4250 1800 4350
Wire Wire Line
	1800 4350 2050 4350
Text Label 1800 4350 0    31   ~ 0
RGB_B4
$Comp
L Device:R_Small R?
U 1 1
P 2150 4350
AR Path="/6240F53F" Ref="R?"  Part="1" 
AR Path="/689FAE6F/6240F53F" Ref="R?"  Part="1" 
AR Path="/600002AE/6240F53F" Ref="R?"  Part="1" 
AR Path="/6E14A406/6240F53F" Ref="R?"  Part="1" 
AR Path="/5FDC6CCC/6240F53F" Ref="R24"  Part="1" 
AR Path="/60123EAA/6240F53F" Ref="R?"  Part="1" 
F 0 "R24" V 2100 4500 31  0000 C CNN
F 1 "10R" V 2150 4350 31  0000 C CNN
F 2 "Resistor_SMD:R_0805_2012Metric_Pad1.15x1.40mm_HandSolder" H 2150 4350 50  0001 C CNN
F 3 "~" H 2150 4350 50  0001 C CNN
	1    2150 4350
	0    1    1    0   
$EndComp
Connection ~ 2400 5800
Wire Wire Line
	2400 5800 2400 5650
Entry Wire Line
	1700 5100 1800 5200
Wire Wire Line
	1800 5200 2050 5200
Text Label 1800 5200 0    31   ~ 0
RGB_R4
Wire Wire Line
	2250 5200 2400 5200
$Comp
L Device:R_Small R?
U 1 1
P 2150 5200
AR Path="/6241C35C" Ref="R?"  Part="1" 
AR Path="/689FAE6F/6241C35C" Ref="R?"  Part="1" 
AR Path="/600002AE/6241C35C" Ref="R?"  Part="1" 
AR Path="/6E14A406/6241C35C" Ref="R?"  Part="1" 
AR Path="/5FDC6CCC/6241C35C" Ref="R29"  Part="1" 
AR Path="/60123EAA/6241C35C" Ref="R?"  Part="1" 
F 0 "R29" V 2100 5350 31  0000 C CNN
F 1 "10R" V 2150 5200 31  0000 C CNN
F 2 "Resistor_SMD:R_0805_2012Metric_Pad1.15x1.40mm_HandSolder" H 2150 5200 50  0001 C CNN
F 3 "~" H 2150 5200 50  0001 C CNN
	1    2150 5200
	0    1    1    0   
$EndComp
Connection ~ 2600 5450
Wire Wire Line
	2600 5450 4600 5450
Wire Wire Line
	2500 4950 2500 5550
Wire Wire Line
	2600 4100 2600 5450
Wire Wire Line
	4600 5650 2400 5650
Wire Wire Line
	2400 5350 2400 5500
Wire Wire Line
	3900 3050 3900 5750
Wire Wire Line
	2250 4350 2500 4350
Connection ~ 2500 4950
Wire Wire Line
	2500 4350 2500 4500
Wire Wire Line
	2250 4950 2500 4950
Wire Wire Line
	2250 4500 2500 4500
Connection ~ 2500 4500
Wire Wire Line
	2500 4500 2500 4650
Wire Wire Line
	2250 4650 2500 4650
Connection ~ 2500 4650
Wire Wire Line
	2500 4650 2500 4800
Wire Wire Line
	2250 4800 2500 4800
Connection ~ 2500 4800
Wire Wire Line
	2500 4800 2500 4950
Wire Wire Line
	2250 4100 2600 4100
Wire Wire Line
	2250 3650 2600 3650
Wire Wire Line
	2600 4100 2600 3950
Wire Wire Line
	2250 3500 2600 3500
Connection ~ 2600 4100
Connection ~ 2600 3650
Wire Wire Line
	2600 3650 2600 3500
Wire Wire Line
	2250 3800 2600 3800
Connection ~ 2600 3800
Wire Wire Line
	2600 3800 2600 3650
Wire Wire Line
	2250 3950 2600 3950
Connection ~ 2600 3950
Wire Wire Line
	2600 3950 2600 3800
Wire Wire Line
	2400 5800 2400 7100
Text Label 4100 4950 0    31   ~ 0
CVIDEO_OUT
Text Label 4900 5150 0    31   ~ 0
~VSYNC_OUT~
Text Label 4100 5450 0    31   ~ 0
G_OUT
Text Label 4100 5550 0    31   ~ 0
B_OUT
Text Label 4100 5650 0    31   ~ 0
R_OUT
Text Label 4900 5750 0    31   ~ 0
COLR_OUT
Wire Wire Line
	3050 5050 4600 5050
Wire Wire Line
	4500 4750 4500 5250
Text Label 4900 5050 0    31   ~ 0
~HSYNC_OUT~
$Comp
L Device:R_Small R?
U 1 1
P 2150 3050
AR Path="/62C09B3F" Ref="R?"  Part="1" 
AR Path="/689FAE6F/62C09B3F" Ref="R?"  Part="1" 
AR Path="/600002AE/62C09B3F" Ref="R?"  Part="1" 
AR Path="/6E14A406/62C09B3F" Ref="R?"  Part="1" 
AR Path="/5FDC6CCC/62C09B3F" Ref="R45"  Part="1" 
AR Path="/60123EAA/62C09B3F" Ref="R?"  Part="1" 
F 0 "R45" V 2100 3200 31  0000 C CNN
F 1 "10R" V 2150 3050 31  0000 C CNN
F 2 "Resistor_SMD:R_0805_2012Metric_Pad1.15x1.40mm_HandSolder" H 2150 3050 50  0001 C CNN
F 3 "~" H 2150 3050 50  0001 C CNN
	1    2150 3050
	0    1    1    0   
$EndComp
Wire Wire Line
	900  3050 2050 3050
Wire Wire Line
	2250 3050 3900 3050
Wire Bus Line
	1700 3400 1700 4000
Wire Bus Line
	1700 4250 1700 4850
Wire Bus Line
	1700 5100 1700 5700
Wire Bus Line
	1100 1100 1100 2500
Wire Bus Line
	3900 1500 3900 2500
$EndSCHEMATC
